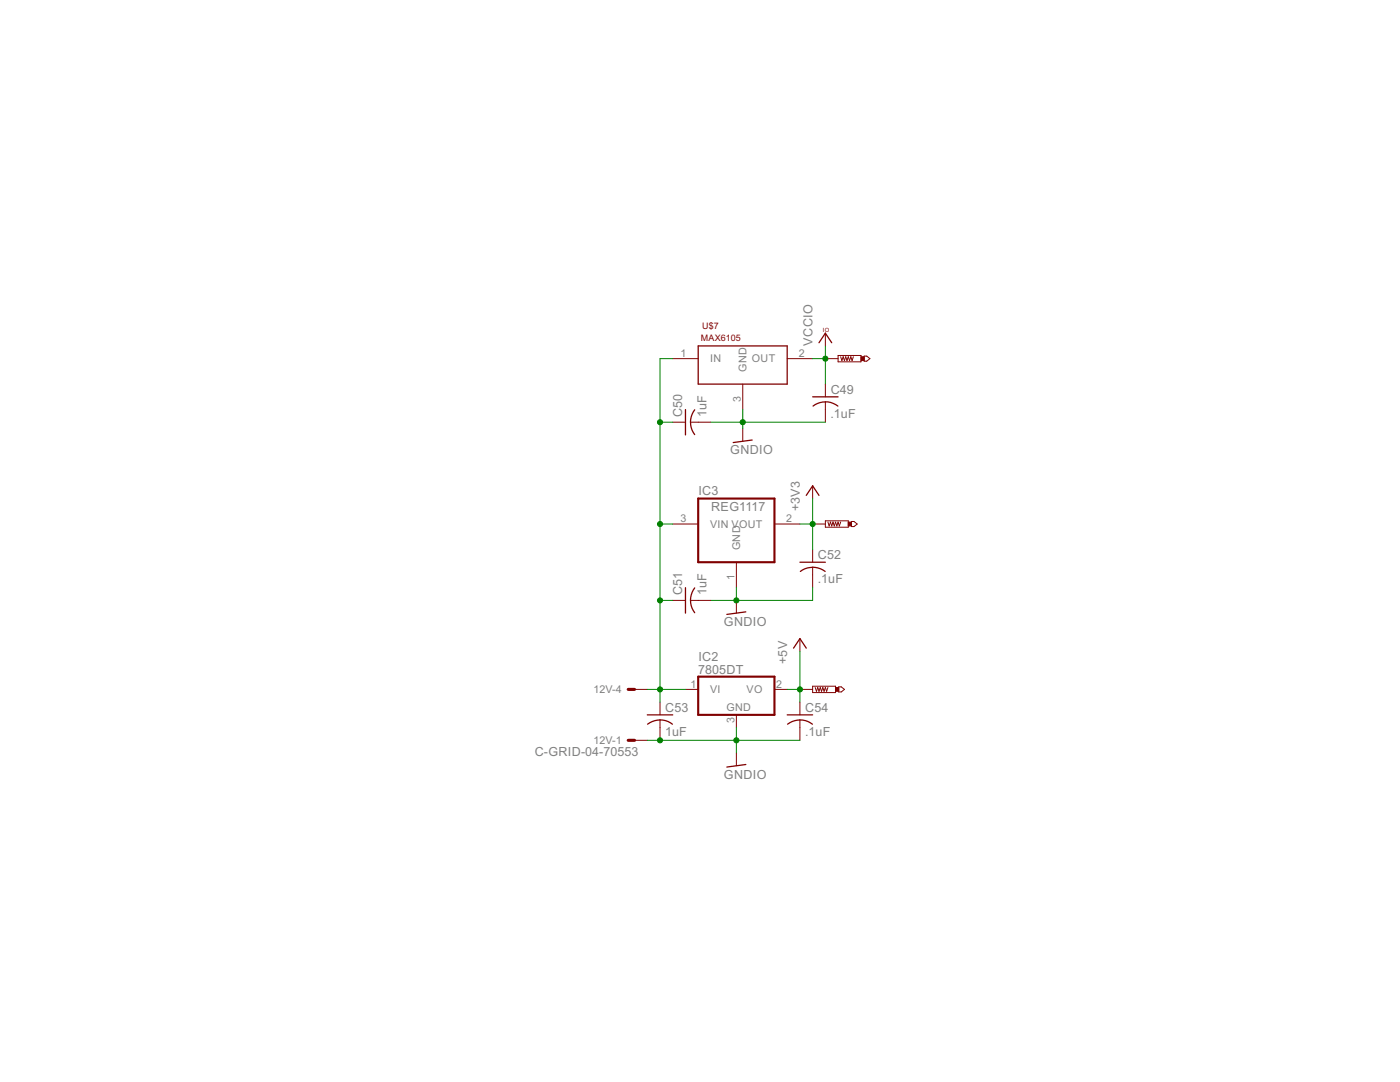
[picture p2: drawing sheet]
<svg xmlns="http://www.w3.org/2000/svg" width="279mm" height="216mm" viewBox="0 0 279 216" stroke-linecap="round" stroke-linejoin="round" font-family="sans-serif">
<g fill="none" stroke="#800000" stroke-width=".25">
<path d="M139.3 69h17.8v7.6h-17.8zM162.2 79.2h5.1M163.4 68.4l1.3-1.9 1.3 1.9M136.8 81.7v5.1M138.6 81.8a4 4 0 0 0 0 4.9M150.1 87.8l-3.8 .5M160.9 98.8l1.3-1.9 1.2 1.9M162.3 81a4 4 0 0 1 4.9 0M136.8 117.3v5M138.6 117.3a4 4 0 0 0 0 5M159.6 112.2h5.1M162.2 113.2l1.5 .3 1 .5"/>
<path d="M162.2 113.2l-1.6 .3-.9 .5M148.8 122.1l-3.7 .5M158.4 129.3l1.2-1.9 1.3 1.9M129.2 142.6h5.1M129.2 144.5a4 4 0 0 1 5 0M148.8 152.5l-3.7 .6M157.1 142.6h5.1M157.2 144.5a4 4 0 0 1 4.9 0"/>
</g>
<g fill="none" stroke="#800000" stroke-width=".2">
<path d="M134.3 71.6h5M148.2 76.6v5.1M157.1 71.6h5.1M164.7 71.6h2.6M164.7 66.5v2.5M164.7 76.6v2.6M167.3 70.9h4.5v1.3h-4.5zM167.8 71.2l.2 .7 .3-.7 .2 .7 .3-.7 .2 .7 .3-.7 .2 .7 .3-.7 .3 .7 .2-.7M172.5 71.1h.5l.6 .5-.6 .5h-.5zM134.3 84.2h2.5M137.8 84.2h4.1M148.2 85.5v2.6"/>
<path d="M162.2 96.9v2.6M164.7 80.2v4M134.3 104.6h5M134.3 119.8h2.5M137.8 119.8h4.1M147 112.2v5.1M147 119.8v2.5M154.6 104.6h5M162.2 104.6h2.5M162.2 109.6v2.6M162.2 113.2v4.1M164.7 103.9h4.6v1.3h-4.6z"/>
<path d="M165.2 104.2l.3 .7 .2-.7 .3 .7 .2-.7 .3 .7 .3-.7 .2 .7 .3-.7 .2 .7 .3-.7M169.9 104.1h.5l.7 .5-.7 .5h-.5zM126.6 137.6h2.6M136.8 137.6h2.5M154.6 137.6h2.5M159.6 127.4v2.6M159.6 137.6h2.6M162.2 136.9h4.6v1.3h-4.6zM162.7 137.2l.2 .7 .3-.7 .2 .7 .3-.7 .3 .7 .2-.7 .3 .7 .2-.7 .3 .7 .2-.7M167.4 137.1h.5l.6 .5-.6 .5h-.5zM126.6 147.7h2.6M131.7 140.1v2.5"/>
<path d="M131.7 143.7v4M147 142.6v2.6M147 150.3v2.5M159.6 140.1v2.5M159.6 143.7v4"/>
</g>
<path d="M139.3 99.5h15.3v12.7h-15.3zM139.3 135h15.3v7.6h-15.3z" fill="none" stroke="#800000" stroke-width=".42"/>
<path d="M125.4 137.6h1.2M125.4 147.7h1.2" fill="none" stroke="#800000" stroke-width=".61"/>
<g fill="#800000" stroke="#800000" stroke-width=".2">
<path d="M171.8 71.2h.7v.7h-.7z"/>
<path d="M169.3 104.2h.6v.7h-.6z"/>
<path d="M166.8 137.2h.6v.7h-.6z"/>
</g>
<g fill="none" stroke="#008000" stroke-width=".2">
<path d="M134.3 71.6h-2.6v68.5M162.2 71.6h2.5M164.7 69v7.6M131.7 84.2h2.6M141.9 84.2h22.8M148.2 81.7v3.8M162.2 99.5v10.1M131.7 119.8h2.6M131.7 104.6h2.6M147 117.3v2.5M159.6 104.6h2.6M162.2 117.3v2.5h-20.3"/>
<path d="M129.2 137.6h7.6M157.1 137.6h2.5M159.6 130v10.1M129.2 147.7h30.4M147 145.2v5.1"/>
</g>
<g fill="#008000" stroke="#008000" stroke-width=".2">
<circle cx="147" cy="147.7" r=".51"/>
<circle cx="131.7" cy="147.7" r=".51"/>
<circle cx="147" cy="119.8" r=".51"/>
<circle cx="148.2" cy="84.2" r=".51"/>
<circle cx="159.6" cy="137.6" r=".51"/>
<circle cx="131.7" cy="137.6" r=".51"/>
<circle cx="131.7" cy="104.6" r=".51"/>
<circle cx="131.7" cy="119.8" r=".51"/>
<circle cx="131.7" cy="84.2" r=".51"/>
<circle cx="162.2" cy="104.6" r=".51"/>
<circle cx="164.7" cy="71.6" r=".51"/>
</g>
<g font-size="2.8" fill="#808080">
<text x="162.2" y="69" transform="rotate(-90 162.2 69)">VCCIO</text>
<text x="136.2" y="83.2" transform="rotate(-90 136.2 83.2)">C50</text>
<text x="141" y="83.2" transform="rotate(-90 141 83.2)">1uF</text>
<text x="165.7" y="83.4">.1uF</text>
<text x="165.8" y="78.5">C49</text>
<text x="145.7" y="90.6">GNDIO</text>
<text x="139.4" y="98.9">IC3</text>
<text x="141.9" y="102">REG1117</text>
<text x="159.6" y="102" transform="rotate(-90 159.6 102)">+3V3</text>
<text x="163.2" y="111.5">C52</text>
<text x="136.2" y="118.7" transform="rotate(-90 136.2 118.7)">C51</text>
<text x="141" y="118.8" transform="rotate(-90 141 118.8)">1uF</text>
<text x="163.2" y="116.4">.1uF</text>
<text x="144.5" y="124.9">GNDIO</text>
<text x="139.4" y="131.9">IC2</text>
<text x="139.3" y="134.4">7805DT</text>
<text x="157.1" y="132.5" transform="rotate(-90 157.1 132.5)">+5V</text>
<text x="132.8" y="142">C53</text>
<text x="160.7" y="142">C54</text>
<text x="132.7" y="146.8">1uF</text>
<text x="160.7" y="146.8">.1uF</text>
<text x="106.7" y="150.9">C-GRID-04-70553</text>
<text x="144.5" y="155.3">GNDIO</text>
</g>
<g font-size="2.4" fill="#808080">
<text x="135.8" y="71.2">1</text>
<text x="159.4" y="71.2">2</text>
<text x="141.7" y="72.3">IN</text>
<text x="149" y="74.3" transform="rotate(-90 149 74.3)">GND</text>
<text x="150" y="72.3">OUT</text>
<text x="147.9" y="80.2" transform="rotate(-90 147.9 80.2)">3</text>
<text x="135.8" y="104.2">3</text>
<text x="141.7" y="105.3">VIN VOUT</text>
<text x="156.9" y="104.2">2</text>
<text x="147.7" y="109.8" transform="rotate(-90 147.7 109.8)">GND</text>
<text x="146.6" y="115.7" transform="rotate(-90 146.6 115.7)">1</text>
<text x="137.8" y="137.2">1</text>
<text x="154.9" y="137.2">2</text>
<text x="118.5" y="138.3">12V-4</text>
<text x="141.7" y="138.3">VI</text>
<text x="145" y="141.9">GND</text>
<text x="149" y="138.3">VO</text>
<text x="118.5" y="148.5">12V-1</text>
<text x="146.6" y="144.2" transform="rotate(-90 146.6 144.2)">3</text>
</g>
<g font-size="2" fill="#800000">
<text x="140.1" y="65.7">U$7</text>
<text x="139.9" y="68">MAX6105</text>
</g>
<text font-size="1.3" fill="#800000" x="164.2" y="66.2">IO</text>
</svg>
